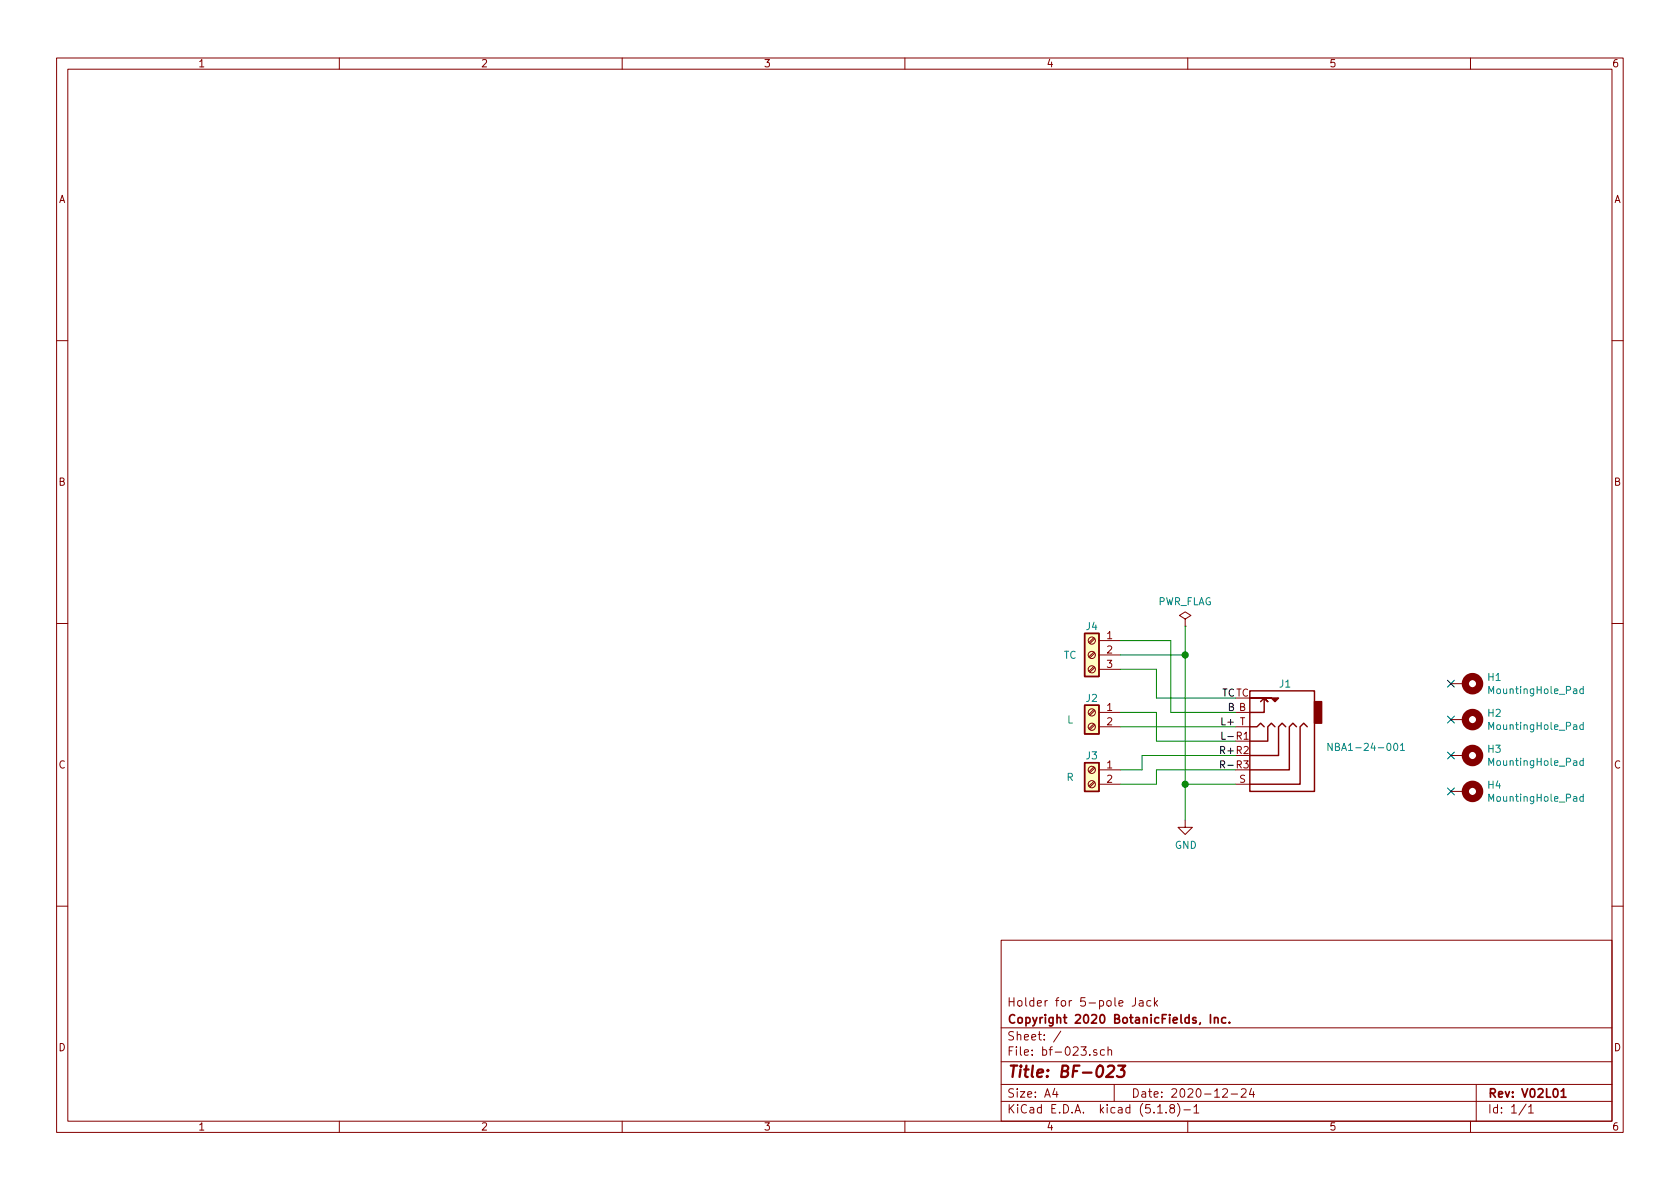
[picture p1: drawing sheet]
<svg xmlns="http://www.w3.org/2000/svg" width="297mm" height="210mm" viewBox="0 0 297 210" stroke-linecap="round" stroke-linejoin="round" font-family="sans-serif">
<g fill="none" stroke="#840000" stroke-width=".18">
<path d="M10 10.3h277v189.9h-277zM12 12.2h273v186.1h-273zM60 10.3v1.9M110 10.3v1.9M160 10.3v1.9M210 10.3v1.9M260 10.3v1.9M10 60.2h2M285 60.2h2M10 110.3h2M193.4 117.9l-.9 .8M193.4 115.3l-.9 .8"/>
<path d="M193.4 112.8l-.9 .8M193.6 118l-.9 .9M193.6 115.5l-.9 .8M193.6 112.9l-.9 .9M194.3 113.3h3.8M194.3 115.8h3.8M194.3 118.4h3.8M209.5 109.5l1.1-.7-1.1-.6-1 .6 1 .7v1.2M209.5 110.7h.1M285 110.3h2M193.4 138.2l-.9 .8M193.4 135.6l-.9 .9"/>
<path d="M193.4 128l-.9 .8M193.4 125.5l-.9 .8M193.6 138.3l-.9 .9M193.6 135.8l-.9 .8M193.6 128.2l-.9 .8M193.6 125.6l-.9 .9M194.3 126h3.8M194.3 138.7h3.8M194.3 128.5h3.8M194.3 136.1h3.8M218.4 126h2.6M218.4 138.7h2.6"/>
<path d="M218.4 128.5h2.6M256.5 120.9h2.6M256.5 139.9h2.6M256.5 133.6h2.6M256.5 127.2h2.6M209.5 145v1.3h1.3l-1.3 1.3-1.2-1.3h1.2M10 160.2h2M177 166.3h108v32h-108zM200.8 176.4v1.1a.48 .48 0 0 1-.6 .4M201.5 177h.6v.9M202.1 177.3l-.5 .1-.2 .2 .2 .3 .5-.1M203.5 177l-.5-.1-.2 .3v.6l.2 .1 .5-.1"/>
<path d="M204.1 176.4v1.5M204.3 177.4l.4 .5M204.7 176.9l-.6 .6M285 160.2h2M60 198.3v1.9M110 198.3v1.9M160 198.3v1.9M177 194.8h108M177 191.8h108M177 187.8h108M177 181.8h108M186.5 192.5l-.4 1h1"/>
<path d="M186.8 193v1M187.6 182.3l-1.3 2M193.9 185.7l-.4-.1-.2 .2 .1 .2 .5 .2v.3h-.6M195.3 185.7l-.5-.1-.2 .3v.6l.2 .1 .5-.1M195.9 185.7l.2-.1 .4 .1v.9M195.9 185.1v1.5M197 191.8v3M204.7 196.8h.8M206.2 196.7v.1M207.1 196l-.3-.3 .2-.3a.48 .48 0 0 1 .6 .1l-.1 .4a.52 .52 0 0 0-.6 .2 .52 .52 0 0 0 .1 .6l.4 .1 .2-.1 .1-.4-.3-.3M208.2 195.1a1.71 1.71 0 0 1 0 2.3M209.3 196.3h1.2"/>
<path d="M210 198.3v1.9M211.1 195.8l.4-.5v1.5M211.1 196.8h.9M216.2 192.7l.2-.2h.4l.2 .5-.9 1h.9M217.7 193.5h1.1M219.5 192.7l.2-.2h.3l.3 .2v.3v.2l-.9 .8h.9M221.3 192.5l-.4 1h.9M221.6 193v1M260 198.3v1.9M261 191.8v6.5M269.8 195.2l-1.2 2M270.3 195.8l.4-.5v1.5"/>
<path d="M270.3 196.8h.8"/>
<circle cx="193" cy="113.3" r=".63"/>
<circle cx="193" cy="118.4" r=".63"/>
<circle cx="193" cy="115.8" r=".63"/>
<circle cx="193" cy="126" r=".63"/>
<circle cx="193" cy="138.7" r=".63"/>
<circle cx="193" cy="136.1" r=".63"/>
<circle cx="193" cy="128.5" r=".63"/>
</g>
<path d="M214 179.4v1.5M214.7 179.9v1M214.7 180.1l.2-.2 .4 .1 .1 .9M216.7 180l-.4-.1-.3 .3 .1 .6 .2 .1 .4-.1M217.4 180.8v.1M276 193l.5-.5v1.5M276 194h.9" fill="none" stroke="#840000" stroke-width=".3"/>
<path d="M195.9 188.6l.3-.2h.5l.2 .2 .1 .4-.2 .3-1.2 1.1h1.2M197.7 188.4h1.3l-.8 .8a.49 .49 0 0 1 .6 .4v.5l-.3 .2-.7 .1-.3-.1" fill="none" stroke="#840000" stroke-width=".41"/>
<g fill="none" stroke="#840000" stroke-width="1.3">
<circle cx="260.4" cy="120.9" r="1.27"/>
<circle cx="260.4" cy="127.2" r="1.27"/>
<circle cx="260.4" cy="133.6" r="1.27"/>
<circle cx="260.4" cy="139.9" r="1.27"/>
</g>
<path d="M235.5 131.4v1.3l-.7-1.3v1.3M246.5 131.6l.2-.2a.67 .67 0 0 1 .5 .7 .67 .67 0 0 1-.5 .6l-.3-.5zM247.6 131.8l.4-.4v1.3M247.6 132.7h.7M279.9 121.9l-.3-.1-.3 .2 .2 .6h.4M279.9 134.6l-.3-.1-.3 .2 .2 .6h.4M279.9 128.2h-.3l-.3 .2 .2 .6h.4M279.9 121.4v1.3M279.9 127.7v1.3M279.9 134.1v1.3M279.9 140.9h-.3l-.3 .2 .2 .6h.4M279.9 140.4v1.3" fill="none" stroke="#008484" stroke-width=".18"/>
<path d="M191.8 112h2.5v7.6h-2.5zM191.8 134.9h2.5v5h-2.5zM191.8 124.7h2.5v5.1h-2.5zM221 122.2h11.4v17.7h-11.4zM221 128.5h1.2l.7-.6 .6 .6M222.9 124.1l.6-.7 .7 .7-.7-.7v2.6h-2.5M225.4 128.5l-.6-.6-.6 .6v2.6h-3.2M227.3 128.5l-.6-.6-.6 .6v5.1h-5.1M229.2 128.5l-.6-.6-.6 .6v7.6h-7M231.1 128.5l-.6-.6-.6 .6v10.2h-8.9" fill="none" stroke="#840000" stroke-width=".25"/>
<g fill="#840000" stroke="#840000" stroke-width=".25">
<path d="M232.4 124.1h1.3v3.8h-1.3z"/>
<path d="M221 123.4h5.1l-.7 .7-.6-.7z"/>
</g>
<g fill="#ffffc2" stroke="#ffffc2" stroke-width=".18">
<path d="M191.8 134.9h2.5v5h-2.5z"/>
<path d="M191.8 112h2.5v7.6h-2.5z"/>
<path d="M191.8 124.7h2.5v5.1h-2.5z"/>
</g>
<path d="M198.1 118.4h6.4v5h13.9M198.1 115.8h11.4M198.1 113.3h8.9v12.7h11.4M209.5 110.7v34.3M198.1 126h6.4v5.1h13.9M198.1 128.5h20.3M209.5 138.7h8.9M218.4 136.1h-13.9v2.6h-6.4M218.4 133.6h-16.5v2.5h-3.8" fill="none" stroke="#008400" stroke-width=".18"/>
<path d="M215.8 135.2l.7-.1v-.4l-.2-.2h-.5v1.3M216.1 129.5v1.2h.6M216.1 135.2l.4 .6" fill="none" stroke="#000" stroke-width=".18"/>
<g fill="#008400" stroke="#008400" stroke-width=".25">
<circle cx="209.6" cy="138.7" r=".51"/>
<circle cx="209.6" cy="115.8" r=".51"/>
</g>
<path d="M255.9 133l1.2 1.2M255.9 139.3l1.2 1.3M255.9 126.6l1.2 1.3M255.9 120.3l1.2 1.2M257.1 133l-1.2 1.2M257.1 139.3l-1.2 1.3M257.1 126.6l-1.2 1.3M257.1 120.3l-1.2 1.2" fill="none" stroke="#000084" stroke-width=".18"/>
<text font-size="2.8" fill="#840000" x="178" y="190.5">Title: BF-023</text>
<g font-size="2.1" fill="#840000">
<text x="178" y="178">Holder for 5-pole Jack</text>
<text x="178" y="184">Sheet: /</text>
<text x="178" y="181">Copyright 2020 BotanicFields, Inc.</text>
<text x="178" y="186.7">File: bf-023.sch</text>
<text x="178" y="196.9">KiCad E.D.A. kicad (5.1.8)-1</text>
<text x="178" y="194.1">Size: A4</text>
<text x="200" y="194.1">Date: 2020-12-24</text>
<text x="263" y="194.1">Rev: V02L01</text>
<text x="263" y="196.9">Id: 1/1</text>
</g>
<g font-size="1.8" fill="#840000">
<text x="35" y="11.9">1</text>
<text x="85" y="11.9">2</text>
<text x="135" y="11.9">3</text>
<text x="185" y="11.9">4</text>
<text x="235" y="11.9">5</text>
<text x="285" y="11.9">6</text>
<text x="10.4" y="35.9">A</text>
<text x="285.4" y="35.9">A</text>
<text x="10.4" y="85.9">B</text>
<text x="285.4" y="85.9">B</text>
<text x="195.7" y="113">1</text>
<text x="195.7" y="115.6">2</text>
<text x="195.7" y="118.1">3</text>
<text x="195.7" y="125.7">1</text>
<text x="195.7" y="128.3">2</text>
<text x="10.4" y="135.9">C</text>
<text x="195.7" y="135.9">1</text>
<text x="285.4" y="135.9">C</text>
<text x="195.7" y="138.4">2</text>
<text x="219.1" y="138.4">S</text>
<text x="10.4" y="185.9">D</text>
<text x="285.4" y="185.9">D</text>
<text x="35" y="199.9">1</text>
<text x="85" y="199.9">2</text>
<text x="135" y="199.9">3</text>
<text x="185" y="199.9">4</text>
<text x="235" y="199.9">5</text>
<text x="285" y="199.9">6</text>
</g>
<g font-size="1.8" fill="#008484">
<text x="204.6" y="107">PWR_FLAG</text>
<text x="192.1" y="111.4">J4</text>
<text x="188.1" y="116.5">TC</text>
<text x="192.1" y="124.1">J2</text>
<text x="226.3" y="121.6">J1</text>
<text x="263.1" y="120.4">H1</text>
<text x="263.6" y="122.7">MountingHole_Pad</text>
<text x="188.7" y="127.9">L</text>
<text x="263.1" y="126.8">H2</text>
<text x="263.6" y="129.1">MountingHole_Pad</text>
<text x="192.1" y="134.3">J3</text>
<text x="236.1" y="132.8">NBA1-24-001</text>
<text x="263.1" y="133.1">H3</text>
<text x="263.6" y="135.4">MountingHole_Pad</text>
<text x="188.6" y="138.1">R</text>
<text x="263.1" y="139.5">H4</text>
<text x="263.6" y="141.8">MountingHole_Pad</text>
<text x="207.7" y="150.1">GND</text>
</g>
<g font-size="1.8">
<text x="216.1" y="123.2">TCTC</text>
<text x="217.2" y="125.7">B B</text>
<text x="216.3" y="128.3">L+ T</text>
<text x="216.8" y="130.8">L-R1</text>
<text x="216.1" y="133.3">R+R2</text>
<text x="216.6" y="135.9">R-R3</text>
</g>
</svg>
